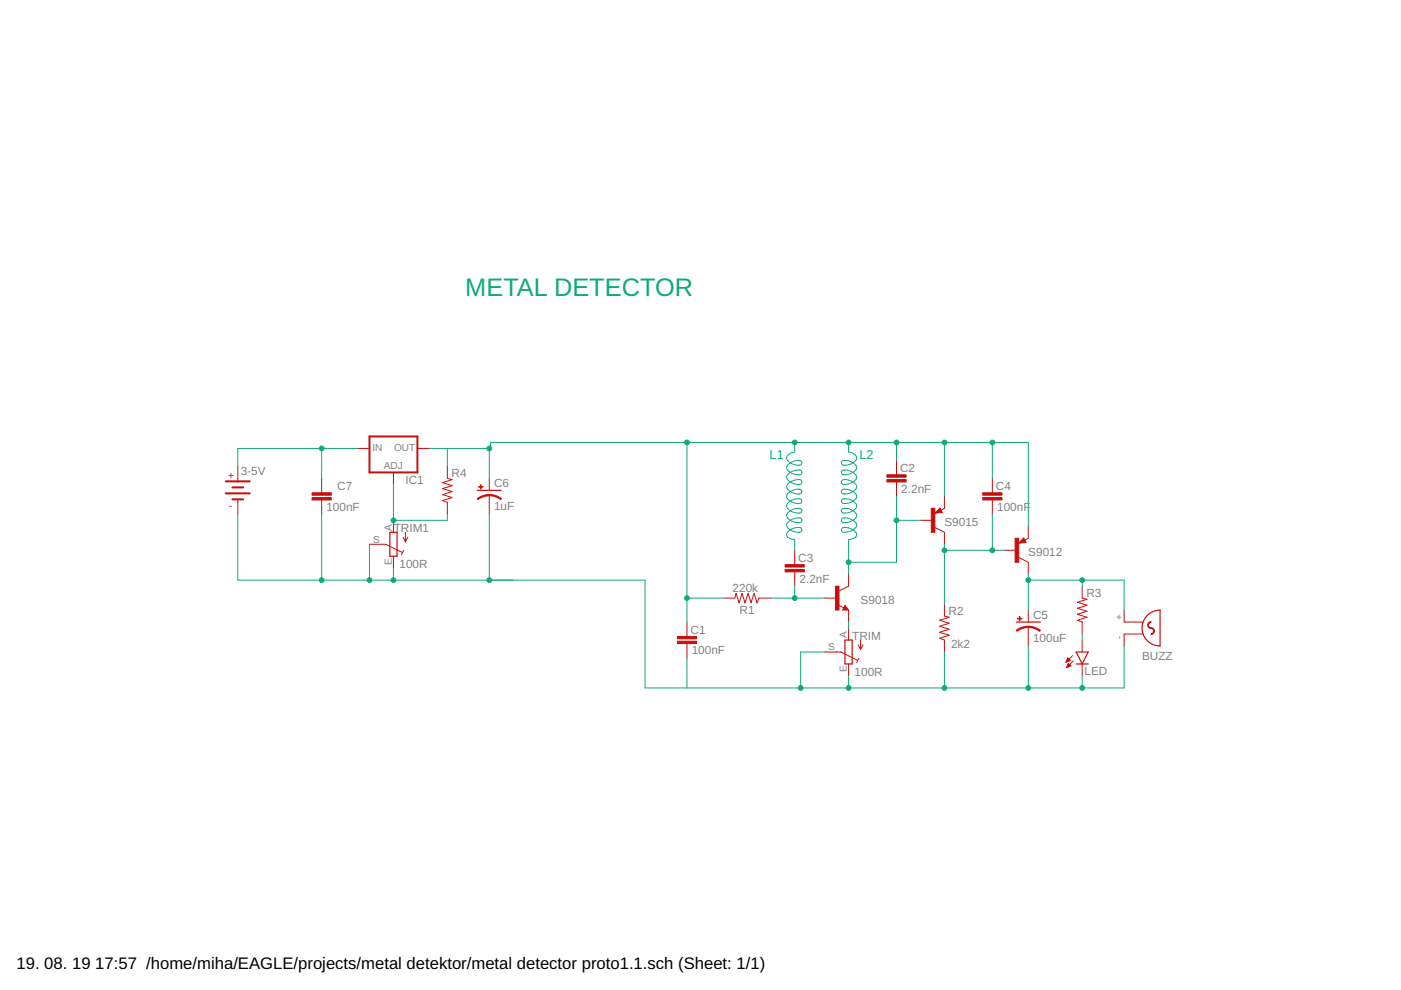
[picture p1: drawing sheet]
<svg xmlns="http://www.w3.org/2000/svg" width="297mm" height="210mm" viewBox="0 0 297 210" stroke-linecap="round" stroke-linejoin="round" font-family="sans-serif">
<g fill="none" stroke="#c90d0c" stroke-width=".21">
<path d="M50.4 98.9v3.3M75.8 95.1h2.5M88.5 95.1h2.5M94.8 98.9v2.5l1.1 .3-2.1 .6 2.1 .7-2.1 .6 2.1 .6-2.1 .7 2.1 .6-2.1 .6 1 .4v2.6M190.1 97.6v3.2M50.4 106v3.1M68.2 101.4v3.2M68.2 105.9v3.2M78.3 115.4h3.5l3.5 1.7M83.4 100.2v2.5M83.4 110.3v2.6M83.4 117.9v2.6"/>
<path d="M85.4 113.9l.6 1M85.6 116.7l-.5 .9M86 112.9v2M86.5 113.9l-.5 1M103.7 101.4v2.6M103.7 105v4.1M168.5 116.7v3.1M190.1 102.1v3.1M195.2 110.3h2.5M198.2 111.8l2 1.1v2.5M199.3 107.7l.5 .9-1.6 .2zM200.2 105.2v2.6l-.7 .4"/>
<path d="M210.4 101.4v3.2M210.4 105.9v3.2M212.9 116.7h2.6M216 118.2l2 1v2.6M217 114.1l.6 .9-1.6 .2zM218 111.6v2.5l-.7 .4M145.6 131.9v3.2M145.6 136.3v3.2M153.3 126.8h2.5l.3-1 .6 2 .6-2 .7 2 .6-2 .6 2 .7-2 .6 2 .4-1h2.5M168.5 121.1v3.2M174.8 126.8h2.6M174.8 138.2h3.5l3.5 1.8"/>
<path d="M177.7 128.2l1.2 .7M179.2 128.3l.7 1h-1.3zM179.9 121.8v2.5l-2 1M179.9 129.3v2.6M179.9 133.2v2.5M181.9 136.7l.6 1M182.1 139.5l-.5 1M182.5 135.7v2M183 136.7l-.5 1M200.2 128.1v2.5l1.1 .3-2.1 .6 2.1 .6-2.1 .7 2.1 .6-2.1 .6 2.1 .7-2.1 .6 1 .4v2.5M218 129.3v2.6M218 132.9v4.1"/>
<path d="M226.2 139.9h.6M226.3 139.8h.4M226.3 139.7h.3M226.4 139.6h.1M226.4 139.5l.5 .5-.9 .4zM227.4 139l-1.4 1.4M229.4 124.3v2.5l1.1 .3-2.1 .6 2.1 .6-2.1 .7 2.1 .6-2.1 .6 2.1 .7-2.1 .6 1 .4v2.5M229.4 135.7v2.5M238.3 129.3v2.6h4M242.3 134.4h-4v2.6M179.9 140.8v2.5M226.1 140.3h.1"/>
<path d="M226.1 140.2h.4M226.1 141.5h.1M226.2 140.1h.6M226.2 141.4h.3M226.3 141.3h.5M226.3 141.1h.7M226.4 141h.5M226.4 140.9h.4M226.5 140.8h.2M226.5 140.7l-.4 .8M226.5 140.7l.5 .5M226.5 140.7h.1"/>
<path d="M227 141.2l-.9 .3M227.5 140.1l-1.4 1.4M229.4 140.8v2.5"/>
</g>
<g fill="#c90d0c" stroke="#c90d0c" stroke-width=".21">
<path d="M143.6 134.9h4.1v.5h-4.1z"/>
<path d="M143.6 136h4.1v.5h-4.1z"/>
<path d="M166.5 119.7h4v.5h-4z"/>
<path d="M166.5 120.7h4v.5h-4z"/>
<path d="M188 100.7h4.1v.5h-4.1z"/>
<path d="M188 101.7h4.1v.5h-4.1z"/>
<path d="M208.4 104.5h4v.5h-4z"/>
<path d="M208.4 105.5h4v.5h-4z"/>
<path d="M215.8 131.1h.8v.1h-.8z"/>
<path d="M216.1 130.7h.2v.9h-.2z"/>
<path d="M215.2 114.1h.8v5.1h-.8z"/>
<path d="M197.4 107.8h.8v5.1h-.8z"/>
<path d="M177.1 124.3h.8v5h-.8z"/>
<path d="M101.5 103.2h.9v.1h-.9z"/>
<path d="M101.9 102.8h.1v.9h-.1z"/>
<path d="M66.2 104.5h4v.5h-4z"/>
<path d="M66.2 105.5h4v.5h-4z"/>
</g>
<path d="M82.7 112.9h1.5v5h-1.5zM101.2 104h5.1M199.2 108.4h-.4l.4-.2 .3 .3-1 .2 .7-.8 .4 .6M217 114.8h-.4l.4-.3 .3 .4-1.1 .1 .8-.7 .4 .6M179.2 128.8l.1 .3h-.4l.3-.5 .5 .6h-.8M179.2 135.7h1.5v5.1h-1.5zM215.5 131.9h5.1M228.2 138.2h2.5l-1.3 2.6zM243.1 130.7l1.3-1 1.6-.4v7.7a3.8 3.8 0 0 1-3.5-2.3 3.8 3.8 0 0 1 .6-4zM228.2 140.8h2.5" fill="none" stroke="#c90d0c" stroke-width=".25"/>
<g fill="#c90d0c" stroke="#c90d0c" stroke-width=".21">
<path d="M218 132.8l1.4 .2 1.2 .6-.2 .3-.9-.6-1.5-.3z" fill-rule="evenodd"/>
<path d="M215.5 133.6l1.2-.6 1.3-.2v.2l-1.5 .3-.9 .5z" fill-rule="evenodd"/>
<path d="M244.1 133.1a.71 .71 0 0 1 .7 .7 .71 .71 0 0 1-.7 .7v-.1a.56 .56 0 0 0 .5-.6 .56 .56 0 0 0-.5-.6z" fill-rule="evenodd"/>
<path d="M243.5 132l.4-.2 .2 .2a.56 .56 0 0 0-.6 .5 .56 .56 0 0 0 .6 .6v.1a.71 .71 0 0 1-.7-.4 .71 .71 0 0 1 .1-.8z" fill-rule="evenodd"/>
<path d="M103.7 104.8l1.4 .3 1.2 .6-.1 .2-1.4-.7-1.1-.1z" fill-rule="evenodd"/>
<path d="M101.2 105.7l1.2-.6 1.3-.2v.2l-1 .1-1.4 .7z" fill-rule="evenodd"/>
</g>
<path d="M78.3 92.5h10.2v7.7h-10.2zM47.9 104.6h5.1M47.9 102.1h5.1M49.3 105.9h2.3M49.3 103.3h2.3" fill="none" stroke="#c90d0c" stroke-width=".42"/>
<g fill="none" stroke="#0dab76" stroke-width=".21">
<path d="M68.2 95.1v6.3M75.8 95.1h-25.4v3.8M91 95.1h13v-1.3h114v17.8M94.8 95.1v3.8M103.7 95.1v6.3M145.6 93.8v38.1M168.5 93.8v2a1.49 1.49 0 0 0-1.6 1.6 2.89 2.89 0 0 0 2.9 1.2 .55 .55 0 0 0 .1-.8 .55 .55 0 0 0-.7-.2 2.59 2.59 0 0 0-2.4 1.4 2.21 2.21 0 0 0 2.4 1.7 .55 .55 0 0 0 .8-.5 .55 .55 0 0 0-.8-.5 2.59 2.59 0 0 0-2.4 1.4 2.21 2.21 0 0 0 2.4 1.6 .55 .55 0 0 0 .8-.5 .55 .55 0 0 0-.8-.5 2.59 2.59 0 0 0-2.4 1.4 2.21 2.21 0 0 0 2.4 1.6 .55 .55 0 0 0 .8-.5 .55 .55 0 0 0-.8-.5 2.59 2.59 0 0 0-2.4 1.4 2.21 2.21 0 0 0 2.4 1.7 .55 .55 0 0 0 .8-.5 .55 .55 0 0 0-.8-.6 2.59 2.59 0 0 0-2.4 1.5 2.21 2.21 0 0 0 2.4 1.6 .55 .55 0 0 0 .8-.5 .55 .55 0 0 0-.8-.5 2.59 2.59 0 0 0-2.4 1.4 2.21 2.21 0 0 0 2.4 1.6 .55 .55 0 0 0 .8-.5 .55 .55 0 0 0-.8-.5 2.59 2.59 0 0 0-2.4 1.4 2.21 2.21 0 0 0 2.4 1.7 .55 .55 0 0 0 .8-.5 .55 .55 0 0 0-.8-.6 2.63 2.63 0 0 0-2.4 1.4 .92 .92 0 0 0 .9 1.1l.8 .1v2.3M179.9 93.8v2a1.49 1.49 0 0 1 1.7 1.6 2.92 2.92 0 0 1-3 1.2 .55 .55 0 0 1-.1-.8 .55 .55 0 0 1 .7-.2 2.66 2.66 0 0 1 2.4 1.4 2.22 2.22 0 0 1-2.4 1.7 .55 .55 0 0 1-.8-.5 .55 .55 0 0 1 .8-.5 2.66 2.66 0 0 1 2.4 1.4 2.22 2.22 0 0 1-2.4 1.6 .55 .55 0 0 1-.8-.5 .55 .55 0 0 1 .8-.5 2.66 2.66 0 0 1 2.4 1.4 2.22 2.22 0 0 1-2.4 1.6 .55 .55 0 0 1-.8-.5 .55 .55 0 0 1 .8-.5 2.66 2.66 0 0 1 2.4 1.4 2.22 2.22 0 0 1-2.4 1.7 .55 .55 0 0 1-.8-.5 .55 .55 0 0 1 .8-.6 2.66 2.66 0 0 1 2.4 1.5 2.22 2.22 0 0 1-2.4 1.6 .55 .55 0 0 1-.8-.5 .55 .55 0 0 1 .8-.5 2.66 2.66 0 0 1 2.4 1.4 2.22 2.22 0 0 1-2.4 1.6 .55 .55 0 0 1-.8-.5 .55 .55 0 0 1 .8-.5 2.66 2.66 0 0 1 2.4 1.4 2.22 2.22 0 0 1-2.4 1.7 .55 .55 0 0 1-.8-.5 .55 .55 0 0 1 .8-.6 2.7 2.7 0 0 1 2.4 1.4 1.1 1.1 0 0 1-1.3 1.1l-.4 .1v7.4M190.1 93.8v3.8M200.2 93.8v11.4M210.4 93.8v7.6M50.4 109.1v13.9h86.4v22.9h101.5v-8.9"/>
<path d="M68.2 109.1v13.9M78.3 115.4v7.6M83.4 102.7v7.6h11.4v-1.2M103.7 109.1v13.9M190.1 105.2v14h-10.2M190.1 110.3h5.1M200.2 115.4v12.7M200.2 116.7h12.7M210.4 109.1v7.6M83.4 120.5v2.5M145.6 139.5v6.4M145.6 126.8h7.7"/>
<path d="M163.4 126.8h11.4M168.5 124.3v2.5M174.8 138.2h-5v7.7M179.9 131.9v1.3M200.2 138.2v7.7M218 121.8v7.5M218 137v8.9M218 123h20.3v6.3M229.4 123v1.3M229.4 134.4v1.3M179.9 143.3v2.6M229.4 143.3v2.6"/>
</g>
<g fill="#0dab76" stroke="#0dab76" stroke-width=".21">
<circle cx="210.4" cy="93.8" r=".51"/>
<circle cx="200.2" cy="93.8" r=".51"/>
<circle cx="190.1" cy="93.8" r=".51"/>
<circle cx="179.9" cy="93.8" r=".51"/>
<circle cx="168.5" cy="93.8" r=".51"/>
<circle cx="145.6" cy="126.8" r=".51"/>
<circle cx="179.9" cy="119.2" r=".51"/>
<circle cx="190.1" cy="110.3" r=".51"/>
<circle cx="145.6" cy="93.8" r=".51"/>
<circle cx="103.7" cy="95.1" r=".51"/>
<circle cx="169.8" cy="145.9" r=".51"/>
<circle cx="179.9" cy="145.9" r=".51"/>
<circle cx="229.4" cy="145.9" r=".51"/>
<circle cx="218" cy="145.9" r=".51"/>
<circle cx="200.2" cy="145.9" r=".51"/>
<circle cx="68.2" cy="123" r=".51"/>
<circle cx="103.7" cy="123" r=".51"/>
<circle cx="83.4" cy="123" r=".51"/>
<circle cx="78.3" cy="123" r=".51"/>
<circle cx="200.2" cy="116.7" r=".51"/>
<circle cx="210.4" cy="116.7" r=".51"/>
<circle cx="168.5" cy="126.8" r=".51"/>
<circle cx="218" cy="123" r=".51"/>
<circle cx="229.4" cy="123" r=".51"/>
<circle cx="68.2" cy="95.1" r=".51"/>
<circle cx="83.4" cy="110.3" r=".51"/>
</g>
<text font-size="5.4" fill="#0dab76" x="98.7" y="62.7">METAL DETECTOR</text>
<g font-size="3.5">
<text x="3.5" y="205.4">19. 08. 19</text>
<text x="20.2" y="205.4">17:57 /home/miha/EAGLE/projects/metal detektor/metal detector proto1.1.sch (Sheet: 1/1)</text>
</g>
<g font-size="2.7" fill="#0dab76">
<text x="163.2" y="97.3">L1</text>
<text x="182.2" y="97.3">L2</text>
</g>
<g font-size="2.5" fill="#808080">
<text x="51" y="100.8">3-5V</text>
<text x="95.7" y="101.2">R4</text>
<text x="190.8" y="100.2">C2</text>
<text x="71.5" y="104">C7</text>
<text x="86" y="102.7">IC1</text>
<text x="104.8" y="103.3">C6</text>
<text x="191.1" y="104.5">2.2nF</text>
<text x="211.2" y="104">C4</text>
<text x="69.2" y="108.3">100nF</text>
<text x="83.5" y="112.9">TRIM1</text>
<text x="104.8" y="108.2">1uF</text>
<text x="200.2" y="111.6">S9015</text>
<text x="211.4" y="108.3">100nF</text>
<text x="169.3" y="119.2">C3</text>
<text x="218" y="117.9">S9012</text>
<text x="84.7" y="120.5">100R</text>
<text x="155.3" y="125.5">220k</text>
<text x="169.5" y="123.5">2.2nF</text>
<text x="156.8" y="130.1">R1</text>
<text x="182.5" y="128.1">S9018</text>
<text x="201.1" y="130.4">R2</text>
<text x="219" y="131.3">C5</text>
<text x="230.3" y="126.6">R3</text>
<text x="146.4" y="134.4">C1</text>
<text x="180.7" y="135.7">TRIM</text>
<text x="201.6" y="137.5">2k2</text>
<text x="219" y="136.1">100uF</text>
<text x="146.7" y="138.7">100nF</text>
<text x="181.2" y="143.3">100R</text>
<text x="229.9" y="143.1">LED</text>
<text x="242.1" y="140">BUZZ</text>
</g>
<g font-size="2.1" fill="#808080">
<text x="79" y="95.7">IN</text>
<text x="83.6" y="95.7">OUT</text>
<text x="81.4" y="99.4">ADJ</text>
<text x="83.1" y="112.5" transform="rotate(-90 83.1 112.5)">A</text>
<text x="79.1" y="115">S</text>
<text x="83.1" y="119.7" transform="rotate(-90 83.1 119.7)">E</text>
<text x="238" y="131.5" transform="rotate(-90 238 131.5)">+</text>
<text x="175.6" y="137.9">S</text>
<text x="179.6" y="135.3" transform="rotate(-90 179.6 135.3)">A</text>
<text x="238" y="135.5" transform="rotate(-90 238 135.5)">-</text>
<text x="179.6" y="142.6" transform="rotate(-90 179.6 142.6)">E</text>
</g>
<g font-size="2.1" fill="#c90d0c">
<text x="48.4" y="101.6">+</text>
<text x="48.5" y="107.9">-</text>
</g>
</svg>
